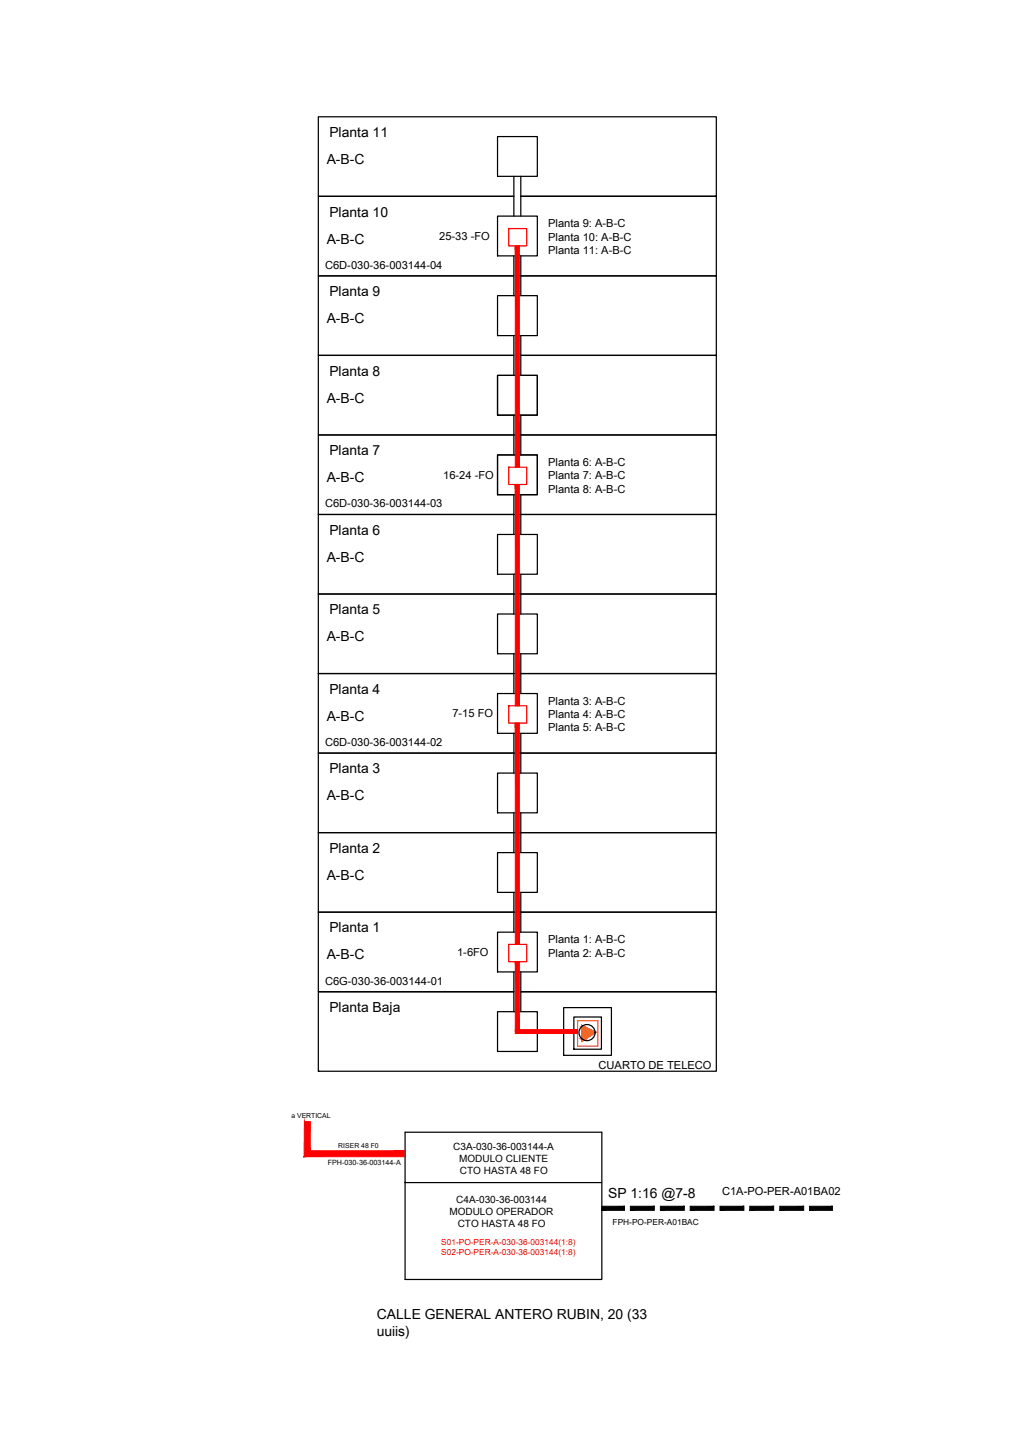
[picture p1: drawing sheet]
<svg xmlns="http://www.w3.org/2000/svg" width="210mm" height="297mm" viewBox="0 0 210 297" stroke-linecap="round" stroke-linejoin="round" font-family="sans-serif">
<!-- layer: 0 -->
<g fill="none" stroke="#000" stroke-width=".25">
<path d="M103.2 28.3h8.2v8.3h-8.2zM106.6 36.6v8.3M108 36.6v8.3M103.2 44.9h8.2v8.2h-8.2zM106.6 53.1v8.3M107.3 57.3h41.3v16.5h-40.6h40.6v16.5h-82.6v-16.5h40.6h-40.6v-16.5h40.6h-40.6v-16.5h40.6h-40.6v-16.6h82.6v16.6h-40.6h40.6v16.5h-40.6M108 53.1v8.3M103.2 77.9h8.2v8.3h-8.2zM103.2 61.4h8.2v8.3h-8.2zM106.6 69.7v8.2M108 69.7v8.2M66 90.3h82.6v16.5h-82.6z"/>
<path d="M103.2 94.4h8.2v8.3h-8.2zM106.6 86.2v8.2M108 86.2v8.2M66 106.8h82.6v16.5h-82.6zM103.2 110.9h8.2v8.3h-8.2zM106.6 102.7v8.2M106.6 119.2v8.3M108 102.7v8.2M108 119.2v8.3M66 139.8h82.6v16.5h-82.6zM66 123.3h82.6v16.5h-82.6zM103.2 127.5h8.2v8.2h-8.2z"/>
<path d="M106.6 135.7v8.3M108 135.7v8.3M66 156.3h82.6v16.5h-82.6zM103.2 144h8.2v8.2h-8.2zM106.6 152.2v8.3M108 152.2v8.3M66 172.8h82.6v16.5h-82.6zM103.2 177h8.2v8.2h-8.2zM103.2 160.5h8.2v8.2h-8.2zM106.6 168.7v8.3M108 168.7v8.3M66 189.3h82.6v16.6h-40.6h40.6v16.5h-82.6v-16.5h40.6h-40.6z"/>
<path d="M103.2 193.5h8.2v8.2h-8.2zM106.6 185.2v8.3M108 185.2v8.3M103.2 210h8.2v8.3h-8.2zM106.6 201.7v8.3M108 201.7v8.3M116.9 209.2h9.9v9.9h-9.9zM119 211.1h5.7v6.7h-5.7zM66 222.4h.1M84 245.5h40.8M124.8 250.8v14.8h-40.8v-30.6h40.8v16"/>
<circle cx="121.8" cy="214.3" r="1.67"/>
</g>
<path d="M119.8 211.9h4.2v5.3h-4.2zM120.6 212.8l3 1.5-3 1.9z" fill="none" stroke="#f26722" stroke-width=".25"/>
<g fill="#f26722" stroke="#f26722" stroke-width=".21">
<path d="M120.6 213.1l.3-.2 .3 .2z"/>
<path d="M123.4 214.2l.2 .1z"/>
<path d="M123.4 214.3h.2l-.2 .1z"/>
<path d="M120.6 215.7l.2 .1h-.2z"/>
<path d="M120.6 215.7h.9l-.2 .1z"/>
<path d="M120.6 215.8l.5 .1z"/>
<path d="M120.6 212.8l.3 .1h-.3zM120.6 212.9v.2l.3-.2z"/>
<path d="M120.6 213.1l2.8 1.1-2.2-1.1zM120.6 213.1l2.8 1.1h-2.8z"/>
<path d="M120.6 214.2l2.8 .2v-.2zM120.6 214.2l2.8 .2h-2.8z"/>
<path d="M120.6 214.4l.9 1.3 1.9-1.3zM120.6 214.4l.9 1.3h-.9z"/>
<path d="M120.6 215.7l.2 .1h.5zM120.8 215.8h.5z"/>
<path d="M120.6 215.8l.5 .1zM120.6 215.9h.5l-.5 .3z"/>
</g>
<path d="M105.5 47.4h3.7v3.6h-3.7zM105.5 97h3.7v3.6h-3.7zM105.5 146.5h3.7v3.6h-3.7zM105.5 196h3.7v3.6h-3.7z" fill="none" stroke="#f00" stroke-width=".25"/>
<g fill="#f00" stroke="#f00" stroke-width=".21">
<path d="M106.9 213.7v.8l12.9-.8zM106.9 214.5l12.9-.8v.8z"/>
<path d="M106.9 199.6v14.5h.8zM106.9 199.6h.8v14.5z"/>
<path d="M106.9 150.1v45.9h.8zM106.9 150.1h.8v45.9z"/>
<path d="M106.9 100.6v45.9h.8zM106.9 100.6h.8v45.9z"/>
<path d="M106.9 51v46h.8zM106.9 51h.8v46z"/>
<path d="M63.1 240.1h20.8v-1.2zM63.1 240.1l1.2-1.2h19.6zM63.1 232.8v7.3l1.2-1.2zM63.1 232.8h1.3l-.1 6.1z"/>
</g>
<path d="M84 245.3h40.8" fill="none" stroke="#fff" stroke-width=".25"/>
<g fill="#000" stroke="#000" stroke-width=".21">
<path d="M124.8 250.4v.8l4.7-.8zM124.8 251.2l4.7-.8v.8z"/>
<path d="M130.8 250.4v.8l4.9-.8zM130.8 251.2l4.9-.8v.8z"/>
<path d="M137 250.4v.8l4.9-.8zM137 251.2l4.9-.8v.8z"/>
<path d="M143.2 250.4v.8l4.9-.8zM143.2 251.2l4.9-.8v.8z"/>
<path d="M149.3 250.4v.8l5-.8zM149.3 251.2l5-.8v.8z"/>
<path d="M155.5 250.4v.8l5-.8zM155.5 251.2l5-.8v.8z"/>
<path d="M161.7 250.4v.8l5-.8zM161.7 251.2l5-.8v.8z"/>
<path d="M167.9 250.4v.8l4.7-.8zM167.9 251.2l4.7-.8v.8z"/>
</g>
<path d="M172.6 250.4v.8" fill="none" stroke="#000" stroke-width=".21"/>
<g font-size="2.9">
<text x="68.3" y="28.4">Planta 11</text>
<text x="67.8" y="34.1">A-B-C</text>
<text x="68.3" y="44.9">Planta 10</text>
<text x="67.8" y="50.6">A-B-C</text>
<text x="68.3" y="61.5">Planta 9</text>
<text x="67.8" y="67.1">A-B-C</text>
<text x="68.3" y="78">Planta 8</text>
<text x="67.8" y="83.6">A-B-C</text>
<text x="68.3" y="94.5">Planta 7</text>
<text x="67.8" y="100.1">A-B-C</text>
<text x="68.3" y="111">Planta 6</text>
<text x="67.8" y="116.6">A-B-C</text>
<text x="68.3" y="127.5">Planta 5</text>
<text x="67.8" y="133.1">A-B-C</text>
<text x="67.8" y="149.6">A-B-C</text>
<text x="68.3" y="144">Planta 4</text>
<text x="68.3" y="160.5">Planta 3</text>
<text x="67.8" y="166.1">A-B-C</text>
<text x="68.3" y="177">Planta 2</text>
<text x="67.8" y="182.7">A-B-C</text>
<text x="68.3" y="193.5">Planta 1</text>
<text x="67.8" y="199.2">A-B-C</text>
<text x="68.3" y="210">Planta Baja</text>
<text x="126.1" y="248.6">SP 1:16 @7-8</text>
<text x="78.2" y="273.8">CALLE GENERAL ANTERO RUBIN, 20 (33</text>
<text x="78.1" y="277.2">uuiis)</text>
</g>
<g font-size="2.3">
<text x="113.7" y="47.2">Planta 9: A-B-C</text>
<text x="91.1" y="49.8">25-33 -FO</text>
<text x="113.7" y="49.9">Planta 10: A-B-C</text>
<text x="113.7" y="52.7">Planta 11: A-B-C</text>
<text x="67.4" y="55.8">C6D-030-36-003144-04</text>
<text x="91.9" y="99.4">16-24 -FO</text>
<text x="113.7" y="96.7">Planta 6: A-B-C</text>
<text x="113.7" y="99.5">Planta 7: A-B-C</text>
<text x="67.4" y="105.3">C6D-030-36-003144-03</text>
<text x="113.7" y="102.3">Planta 8: A-B-C</text>
<text x="93.8" y="148.9">7-15 FO</text>
<text x="113.7" y="146.2">Planta 3: A-B-C</text>
<text x="113.7" y="149">Planta 4: A-B-C</text>
<text x="67.4" y="154.8">C6D-030-36-003144-02</text>
<text x="113.7" y="151.8">Planta 5: A-B-C</text>
<text x="113.7" y="195.8">Planta 1: A-B-C</text>
<text x="94.8" y="198.4">1-6FO</text>
<text x="113.7" y="198.6">Planta 2: A-B-C</text>
<text x="67.4" y="204.4">C6G-030-36-003144-01</text>
<text x="124.1" y="222">CUARTO DE TELECO</text>
<text x="149.8" y="248.1">C1A-PO-PER-A01BA02</text>
</g>
<g font-size="2.1">
<text x="94" y="238.8">C3A-030-36-003144-A</text>
<text x="95.2" y="241.3">MODULO CLIENTE</text>
<text x="95.4" y="243.8">CTO HASTA 48 FO</text>
<text x="94.6" y="249.6">C4A-030-36-003144</text>
<text x="93.2" y="252.1">MODULO OPERADOR</text>
<text x="94.9" y="254.6">CTO HASTA 48 FO</text>
</g>
<text font-size="1.7" x="127.1" y="254.4">FPH-PO-PER-A01BAC</text>
<g font-size="1.7" fill="#f00">
<text x="91.5" y="258.5">S01-PO-PER-A-030-36-003144(1:8)</text>
<text x="91.5" y="260.5">S02-PO-PER-A-030-36-003144(1:8)</text>
</g>
<text font-size="1.5" x="68" y="241.9">FPH-030-36-003144-A</text>
<g font-size="1.4">
<text x="60.4" y="232">a VERTICAL</text>
<text x="70.2" y="238.3">RISER 48 F0</text>
</g>
</svg>
